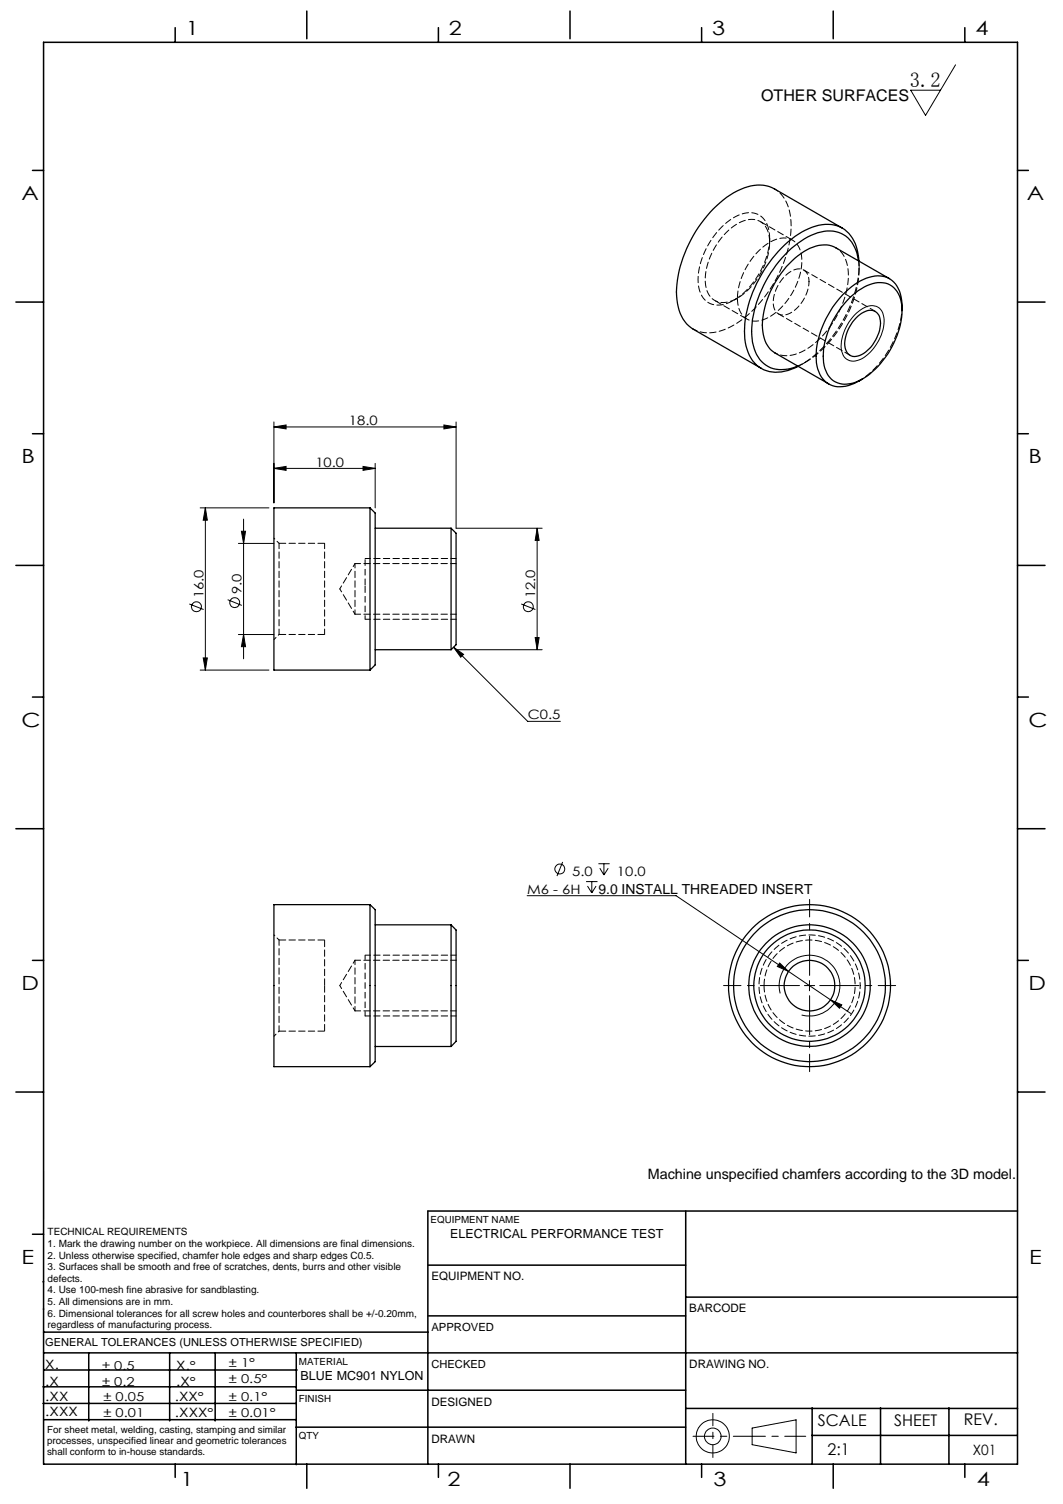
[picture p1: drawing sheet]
<svg xmlns="http://www.w3.org/2000/svg" width="210mm" height="297mm" viewBox="0 0 210 297" stroke-linecap="round" stroke-linejoin="round" font-family="sans-serif">
<g fill="none" stroke="#000" stroke-width=".2">
<path d="M188.8 12.8l-6 10-2.9-5h5.9M168.8 62.3a4.5 4.5 0 0 1 4.3-1.8 3.1 3.1 0 0 1 1.5 3.5 9.3 9.3 0 0 1-4.8 7 2.44 2.44 0 0 1-3.6-2.1 9.3 9.3 0 0 1 2.6-6.6zM54.1 84.3l2.4-.4v.8zM54.1 92.5l2.4-.4v.8zM54.1 83.3v16M54.1 84.3h36M54.1 92.5h20M71.7 92.1l2.4 .4-2.4 .4zM74.1 91.5v8.8M87.7 83.9l2.4 .4-2.4 .4zM90.1 83.3v21h17M37.4 119.3l2.8 1.1"/>
<path d="M39.5 100.3h13.6M40.6 100.3l.4 2.4h-.9zM40.6 100.3v32M45 118.4l2.8 1.2M47.1 107.3h7M47.7 104.9h.8l-.4 2.4zM48.1 102.5v27.6M103 119.3l2.8 1.1M106.1 104.3l.4 2.4h-.8zM106.1 104.3v24M39.5 132.3h13.6M40.1 129.9h.9l-.4 2.4z"/>
<path d="M47.1 125.3h7M48.1 125.3l.4 2.4h-.8zM89.6 127.8l2 1.4-.6 .6zM89.6 127.8l14.6 14.6h6.5M90.1 128.3h17M105.7 125.9h.8l-.4 2.4zM104.1 176.9h29.5l22.2 14.9M111.2 170.2l-1.2 2.8M115.8 174.1h2.2M116.1 175l.8 1.3M116.9 174.1v2.2M117.8 175l-.9 1.3"/>
<path d="M118.2 170.6h2.2M118.5 171.4l.8 1.4M119.3 170.6v2.2M120.2 171.4l-.9 1.4M154 190.2l1.8 1.6-2.2-1zM154.1 196.2a6 6 0 0 1 5.3-7.5 6 6 0 0 1 6.5 6.5 6 6 0 0 1-7.5 5.2M155.8 191.8l8.3 5.6M158.9 194.6h2M159.9 193.6v2M164.1 197.4l2.2 1-.5 .7zM164.1 197.4l4 2.7M8.6 231.2v9.4"/>
<path d="M201 259.9h.1M148.6 282l8.7-1.6v6.5l-8.7-1.6z"/>
<circle cx="38.8" cy="119.8" r=".99"/>
<circle cx="46.4" cy="119" r=".97"/>
<circle cx="104.4" cy="119.8" r=".98"/>
<circle cx="110.6" cy="171.6" r=".98"/>
<circle cx="140.8" cy="283.7" r="3.3"/>
<circle cx="140.8" cy="283.7" r="1.64"/>
</g>
<path d="M72.1 200.6v-12" fill="none" stroke="#000" stroke-width=".2" stroke-dasharray="1.3 .6" stroke-dashoffset=".4" stroke-linecap="butt"/>
<path d="M72.1 115.7v-5.4" fill="none" stroke="#000" stroke-width=".2" stroke-dasharray="1.3 .6" stroke-dashoffset="-.2" stroke-linecap="butt"/>
<path d="M72.1 122.3v-6" fill="none" stroke="#000" stroke-width=".2" stroke-dasharray="1.3 .6" stroke-dashoffset=".5" stroke-linecap="butt"/>
<path d="M157.9 194.6h-15M159.9 192.6v-15M159.9 196.6v15M161.9 194.6h15" fill="none" stroke="#000" stroke-width=".2" stroke-dasharray="15.2 1.3 1.3 1.3" stroke-dashoffset="7.5"/>
<path d="M152 47a4.6 4.6 0 0 0-2.7-4.8 6.9 6.9 0 0 0-6.2 2.1 15.2 15.2 0 0 0-5.1 12.1 3.9 3.9 0 0 0 5.6 3.5 14.8 14.8 0 0 0 8.1-10.2l.3-2.7M90.1 110.3h-18M90.1 111.3h-20M55.1 125.3v-18M64.1 125.3v-18M70.1 121.3h20M72.1 122.3h18M70.1 199.6h20M90.1 188.6h-18M90.1 189.6h-20M55.1 203.6v-18M72.1 200.6h18" fill="none" stroke="#000" stroke-width=".2" stroke-dasharray="1.3 .6" stroke-dashoffset=".2"/>
<path d="M72.1 116.3v-.6M150.9 194.6a9 9 0 0 1 13.3-7.9 9 9 0 0 1 .7 15.5 9 9 0 0 1-13.9-6.9l-.1-.7M72.1 200.6h.1" fill="none" stroke="#000" stroke-width=".2" stroke-dasharray="1.3 .6"/>
<g fill="none" stroke="#000" stroke-width=".3">
<path d="M8.6 8.4h192.4v280.7h-192.4zM34.6 5.5v2.9M60.6 2.2v5.5M86.6 5.5v2.9M112.6 2.2v5.5M138.6 5.5v2.9M164.6 2.2v5.5M190.6 5.5v2.9M6.4 33.7h2.2M201 33.7h2.2M3.1 59.7h5.5M201 59.7h5.4"/>
<path d="M6.4 85.7h2.2M201 85.7h2.2M3.1 111.7h5.5M201 111.7h5.4M6.4 137.7h2.2M201 137.7h2.2M3.1 163.7h5.5M201 163.7h5.4M6.4 189.6h2.2M201 189.6h2.2M3.1 215.6h5.5M201 215.6h5.4"/>
<path d="M135.5 239.1v50M201 239.1h-116.5v50M6.4 243.7h2.2M8.5 253.1h.1M8.6 258.5h.1M84.6 259.9h50.9M84.6 249.8h50.9M135.5 256.1h65.5M8.5 277.1h49.9M8.5 273.9h49.9M8.6 267.2h192.4M8.6 263.1h75.9"/>
<path d="M8.8 270.5h49.9M17.5 267.2v13.4M33.5 267.2v13.4M42.5 267.2v13.4M58.5 267.2v22M135.5 278.1h65.5M135.5 274.5h-76.9M160.4 278v11.1M174 278v11.1M187.5 278v11.1M8.8 280.3h49.7M34.6 289.1v2.6"/>
<path d="M60.6 289.1v4.8M86.6 289.1v2.6M112.6 289.1v4.8M135.5 281.8h-77M138.6 289.1v2.6M160.4 283.5h40.5M164.6 289.1v4.8M190.6 289.1v2.6"/>
</g>
<path d="M136.9 283.6h22.3" fill="none" stroke="#000" stroke-width=".2" stroke-dasharray="6.3 1.3 1.3 1.3" stroke-dashoffset="2.2"/>
<path d="M140.8 287.8v-8.7" fill="none" stroke="#000" stroke-width=".2" stroke-dasharray="6.3 1.3 1.3 1.3" stroke-dashoffset="3.9"/>
<g fill="#000">
<path d="M54.1 84.3l2.4-.4v.8zM87.7 83.9l2.4 .4-2.4 .4zM54.1 92.5l2.4-.4v.8zM71.7 92.1l2.4 .4-2.4 .4zM89.6 127.8l2 1.4-.6 .6zM164.1 197.4l1.7 1.7 .5-.7zM154 190.2l-.4 .6 2.2 1z"/>
<path d="M40.6 100.3l.4 2.4h-.9zM40.1 129.9h.9l-.4 2.4zM106.1 104.3l.4 2.4h-.8zM105.7 125.9h.8l-.4 2.4zM47.7 104.9h.8l-.4 2.4zM48.1 125.3l.4 2.4h-.8z"/>
</g>
<g fill="none" stroke="#000" stroke-width=".25">
<path d="M166.4 45l-13.4-7.7a7.6 7.6 0 0 0-7.4 .4 24.3 24.3 0 0 0-10.7 13.2 15.5 15.5 0 0 0-.2 11.6l.9 1.5 1.3 1 13.5 7.7M167.9 58.8a8.6 8.6 0 0 1 6.5-3 4.5 4.5 0 0 1 3.7 4.3 16.5 16.5 0 0 1-5.2 12.8 8.8 8.8 0 0 1-6.5 2.9 4.5 4.5 0 0 1-3.7-4.2 16.7 16.7 0 0 1 5.2-12.8zM169.6 51.5a6.6 6.6 0 0 0-3.9-5.6 9.1 9.1 0 0 0-8.1 2.1 23.7 23.7 0 0 0-9.1 17.4 7.8 7.8 0 0 0 2.8 6.7 6.3 6.3 0 0 0 6.3 .2M169.7 51.6a7.5 7.5 0 0 0-3.8-6.8 8.4 8.4 0 0 0-7.5 1 25.1 25.1 0 0 0-11.3 19.6 8.4 8.4 0 0 0 2.8 7.1 7 7 0 0 0 7.1 .2l.7-.3M175.7 55l-10.6-6.1a6.2 6.2 0 0 0-6.3 .8 18.7 18.7 0 0 0-8.2 15.2 5.7 5.7 0 0 0 2.5 4.8l10.6 6.1M169.1 62.8a3.6 3.6 0 0 1 3.6-1.4 2.71 2.71 0 0 1 1.1 3.3 6.8 6.8 0 0 1-4.7 5.7 2.1 2.1 0 0 1-2.2-2.5 8 8 0 0 1 2.2-5.1zM178.2 61.3a7 7 0 0 0-2-5.9 5.2 5.2 0 0 0-5.6-.2 18.2 18.2 0 0 0-9.3 14.4 6.5 6.5 0 0 0 2.3 6.2 6.2 6.2 0 0 0 6.1-.6l.7-.4M73.1 100.3v32M73.1 100.3h-19v32h19M73.1 100.3l1 1v30l-1 1M74.1 104.3h15M89.1 104.3v24"/>
<path d="M89.1 104.3l1 1v22l-1 1M74.1 128.3h15M73.1 178.6v32M73.1 178.6h-19v32h19M73.1 178.6l1 1v30.1l-1 .9M74.1 182.6h15M89.1 182.6v24.1M89.1 182.6l1 1.1v21.9l-1 1.1M74.1 206.7h15"/>
<circle cx="159.9" cy="194.6" r="15"/>
<circle cx="159.9" cy="194.6" r="12"/>
<circle cx="159.9" cy="194.6" r="11"/>
<circle cx="159.9" cy="194.6" r="5"/>
<circle cx="159.9" cy="194.7" r="16"/>
</g>
<path d="M64.1 107.3h-9M55.1 125.3h9M64.1 194.6v-9M64.1 185.6h-9M55.1 203.6h9M64.1 203.6v-9" fill="none" stroke="#000" stroke-width=".2" stroke-dasharray="1.3 .6" stroke-dashoffset="-.1"/>
<path d="M145 59.3l.7-.4M152 47.9v-.9M159.8 55.6a2.13 2.13 0 0 0-.9-2.2 2.13 2.13 0 0 0-2.4 .1 7.3 7.3 0 0 0-3.6 7.4 2.01 2.01 0 0 0 3.2 .9 7.7 7.7 0 0 0 3.7-6.2M169.7 53.2v-.9M158.4 71.9l.7-.4M178.2 60.5a18.8 18.8 0 0 1-8.5 14.7M70.1 111.3v10M70.1 189.6v10" fill="none" stroke="#000" stroke-width=".2" stroke-dasharray="1.3 .6" stroke-dashoffset=".4"/>
<path d="M165.1 48.9a5.9 5.9 0 0 1 2.5 5.5 18.4 18.4 0 0 1-9.4 15.1 5.5 5.5 0 0 1-5.1 .2M55.1 107.3l-1-1M54.1 126.3l1-1M55.1 185.6l-1-1M169.9 194.6a10 10 0 0 0-14.7-8.8 10 10 0 0 0-.7 17.2 10 10 0 0 0 15.4-7.6v-.8M54.1 204.6l1-1" fill="none" stroke="#000" stroke-width=".2" stroke-dasharray="1.3 .6" stroke-dashoffset=".7"/>
<path d="M67.1 116.3l3 5M70.1 111.3l-3 5M67.1 194.6l3 5M70.1 189.6l-3 5" fill="none" stroke="#000" stroke-width=".2" stroke-dasharray="1.3 .6" stroke-dashoffset=".6"/>
<path d="M153 37.3a7.4 7.4 0 0 1 3.3 6.5 24.9 24.9 0 0 1-8.6 18.4 11.9 11.9 0 0 1-8.6 3.5l-1.1-.3-1-.4M169.7 51.5a24.9 24.9 0 0 1-9.3 19.1l-2.7 1.7" fill="none" stroke="#000" stroke-width=".2" stroke-dasharray="1.3 .6" stroke-dashoffset=".5"/>
<path d="M157.6 72.3a21.9 21.9 0 0 0 11-13 17.4 17.4 0 0 0 1-7.8" fill="none" stroke="#000" stroke-width=".2" stroke-dasharray="1.3 .6" stroke-dashoffset=".3"/>
<path d="M141.2 59.3l6.3 3.7M145.7 58.9a13.8 13.8 0 0 1 7.1-11.4 3.6 3.6 0 0 1 5.5 2.9 13.5 13.5 0 0 1-7 12.5 3.6 3.6 0 0 1-5.5-2.9l-.1-1.1M152 47.9a13.8 13.8 0 0 1-7.1 11.4 3.6 3.6 0 0 1-5.5-3 13.5 13.5 0 0 1 7-12.5 3.6 3.6 0 0 1 5.6 2.9v1.2M156.5 47.4l-6.3-3.7" fill="none" stroke="#000" stroke-width=".2" stroke-dasharray="1.3 .6" stroke-dashoffset="-.2"/>
<path d="M153.8 62l14.1 8.1M172.9 61.5l-14.1-8.2" fill="none" stroke="#000" stroke-width=".2" stroke-dasharray="1.3 .6" stroke-dashoffset=".1"/>
<text font-size="4.1" x="179.8" y="17.2">3.2</text>
<g font-size="3.9">
<text x="36.7" y="6.9">1</text>
<text x="88.7" y="6.9">2</text>
<text x="140.7" y="6.9">3</text>
<text x="192.7" y="6.9">4</text>
<text x="4.2" y="39.5">A</text>
<text x="202.9" y="39.5">A</text>
<text x="4.2" y="91.5">B</text>
<text x="203.2" y="91.5">B</text>
<text x="4.2" y="143.5">C</text>
<text x="203.2" y="143.5">C</text>
<text x="4.2" y="195.5">D</text>
<text x="203.2" y="195.5">D</text>
<text x="4.2" y="249.6">E</text>
<text x="203.3" y="249.6">E</text>
<text x="35.7" y="293.4">1</text>
<text x="88.4" y="293.4">2</text>
<text x="141" y="293.4">3</text>
<text x="193" y="293.4">4</text>
</g>
<g font-size="3.2">
<text x="150.4" y="20">OTHER SURFACES</text>
<text x="161.6" y="281.7">SCALE</text>
<text x="176.7" y="281.5">SHEET</text>
<text x="190.4" y="281.5">REV.</text>
<text x="163.5" y="287.4">2:1</text>
</g>
<g font-size="2.8">
<text x="128" y="232.7">Machine unspecified chamfers according to the 3D model.</text>
<text x="192.2" y="287.3">X01</text>
</g>
<text font-size="2.7" x="118.2" y="176.5">9.0 INSTALL THREADED INSERT</text>
<g font-size="2.6">
<text x="68.9" y="83.9">18.0</text>
<text x="62.3" y="92.1">10.0</text>
<text x="40.2" y="118.2" transform="rotate(-90 40.2 118.2)">16.0</text>
<text x="47.7" y="117.4" transform="rotate(-90 47.7 117.4)">9.0</text>
<text x="105.7" y="118.2" transform="rotate(-90 105.7 118.2)">12.0</text>
<text x="104.3" y="142.1">C0.5</text>
<text x="113" y="172.9">5.0</text>
<text x="121.9" y="172.9">10.0</text>
<text x="104.1" y="176.5">M6 - 6H</text>
</g>
<g font-size="2.5">
<text x="88.9" y="244.4">ELECTRICAL PERFORMANCE TEST</text>
<text x="8.9" y="273.6">.X</text>
<text x="8.9" y="270.4">X.</text>
<text x="34.8" y="273.7">.X°</text>
<text x="34.8" y="270.5">X.°</text>
<text x="59.4" y="272.4">BLUE MC901 NYLON</text>
<text x="9" y="276.7">.XX</text>
<text x="9" y="279.7">.XXX</text>
<text x="34.5" y="276.7">.XX°</text>
<text x="34.6" y="279.8">.XXX°</text>
</g>
<g font-size="2.4">
<text x="45.2" y="270">± 1°</text>
<text x="20.2" y="270.4">± 0.5</text>
<text x="20.2" y="273.7">± 0.2</text>
<text x="45.2" y="273.2">± 0.5°</text>
<text x="20.4" y="279.7">± 0.01</text>
<text x="20.4" y="276.7">± 0.05</text>
<text x="45.2" y="276.7">± 0.1°</text>
<text x="45.2" y="279.7">± 0.01°</text>
</g>
<g font-size="2.3">
<text x="85.2" y="252.9">EQUIPMENT NO.</text>
<text x="136.2" y="259.2">BARCODE</text>
<text x="136.2" y="270.2">DRAWING NO.</text>
<text x="85.2" y="277.6">DESIGNED</text>
<text x="85.2" y="284.9">DRAWN</text>
</g>
<g font-size="2.2">
<text x="85.2" y="262.8">APPROVED</text>
<text x="8.9" y="265.9">GENERAL TOLERANCES (UNLESS OTHERWISE SPECIFIED)</text>
<text x="85.2" y="270.1">CHECKED</text>
</g>
<g font-size="2">
<text x="9.4" y="243.9">TECHNICAL REQUIREMENTS</text>
<text x="9.4" y="246.2">1. Mark the drawing number on the workpiece. All dimensions are final dimensions.</text>
<text x="9.4" y="248.5">2. Unless otherwise specified, chamfer hole edges and sharp edges C0.5.</text>
<text x="9.4" y="250.8">3. Surfaces shall be smooth and free of scratches, dents, burrs and other visible</text>
<text x="9.4" y="253.1">defects.</text>
<text x="9.4" y="255.4">4. Use 100-mesh fine abrasive for sandblasting.</text>
<text x="9.4" y="257.7">5. All dimensions are in mm.</text>
<text x="9.4" y="260">6. Dimensional tolerances for all screw holes and counterbores shall be +/-0.20mm,</text>
<text x="9.4" y="262.3">regardless of manufacturing process.</text>
</g>
<g font-size="1.9">
<text x="85.1" y="241.5">EQUIPMENT NAME</text>
<text x="59.1" y="269.5">MATERIAL</text>
<text x="59.1" y="276.9">FINISH</text>
<text x="9.3" y="282.9">For sheet metal, welding, casting, stamping and similar</text>
<text x="9.3" y="285.2">processes, unspecified linear and geometric tolerances</text>
<text x="9.3" y="287.4">shall conform to in-house standards.</text>
<text x="59.1" y="284.2">QTY</text>
</g>
</svg>
